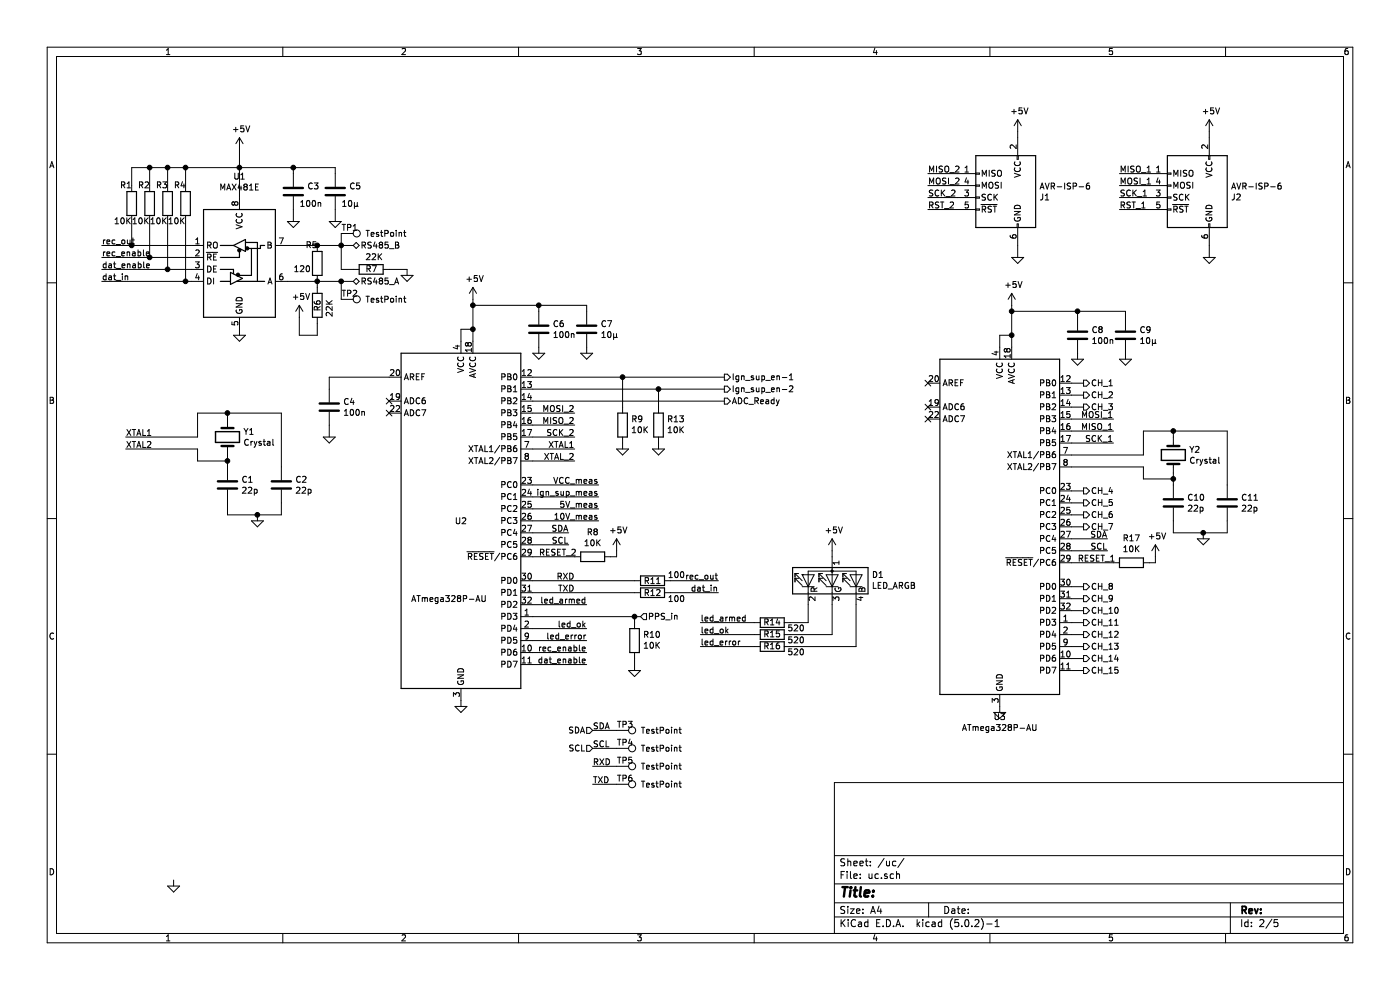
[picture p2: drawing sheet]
EESchema Schematic File Version 4
LIBS:zuenanlage-cache
EELAYER 26 0
EELAYER END
$Descr A4 11693 8268
encoding utf-8
Sheet 2 5
Title ""
Date ""
Rev ""
Comp ""
Comment1 ""
Comment2 ""
Comment3 ""
Comment4 ""
$EndDescr
$Comp
L Connector:AVR-ISP-6 J2
U 1 1
P 10000 1650
F 0 "J2" H 9720 1654 50  0000 R CNN
F 1 "AVR-ISP-6" H 9720 1745 50  0000 R CNN
F 2 "" V 9750 1700 50  0001 C CNN
F 3 " ~" H 8725 1100 50  0001 C CNN
	1    10000 1650
	-1   0    0    -1  
$EndComp
Wire Wire Line
	9600 1750 9350 1750
Wire Wire Line
	9600 1650 9350 1650
Wire Wire Line
	9600 1550 9350 1550
Wire Wire Line
	9600 1450 9350 1450
Text Label 9350 1450 0    50   ~ 0
MISO_1
Text Label 9350 1550 0    50   ~ 0
MOSI_1
Text Label 9350 1650 0    50   ~ 0
SCK_1
Text Label 9350 1750 0    50   ~ 0
RST_1
$Comp
L power:+5V #PWR027
U 1 1
P 10100 1100
F 0 "#PWR027" H 10100 950 50  0001 C CNN
F 1 "+5V" H 10115 1273 50  0000 C CNN
F 2 "" H 10100 1100 50  0001 C CNN
F 3 "" H 10100 1100 50  0001 C CNN
	1    10100 1100
	1    0    0    -1  
$EndComp
Wire Wire Line
	10100 1100 10100 1150
Wire Wire Line
	10100 2050 10100 2150
$Comp
L Connector:AVR-ISP-6 J1
U 1 1
P 8400 1650
F 0 "J1" H 8120 1654 50  0000 R CNN
F 1 "AVR-ISP-6" H 8120 1745 50  0000 R CNN
F 2 "" V 8150 1700 50  0001 C CNN
F 3 " ~" H 7125 1100 50  0001 C CNN
	1    8400 1650
	-1   0    0    -1  
$EndComp
Wire Wire Line
	8000 1750 7750 1750
Wire Wire Line
	8000 1650 7750 1650
Wire Wire Line
	8000 1550 7750 1550
Wire Wire Line
	8000 1450 7750 1450
Text Label 7750 1450 0    50   ~ 0
MISO_2
Text Label 7750 1550 0    50   ~ 0
MOSI_2
Text Label 7750 1650 0    50   ~ 0
SCK_2
Text Label 7750 1750 0    50   ~ 0
RST_2
$Comp
L power:+5V #PWR021
U 1 1
P 8500 1100
F 0 "#PWR021" H 8500 950 50  0001 C CNN
F 1 "+5V" H 8515 1273 50  0000 C CNN
F 2 "" H 8500 1100 50  0001 C CNN
F 3 "" H 8500 1100 50  0001 C CNN
	1    8500 1100
	1    0    0    -1  
$EndComp
Wire Wire Line
	8500 1100 8500 1150
$Comp
L daisy:GND #PWR022
U 1 1
P 8500 2150
F 0 "#PWR022" H 8500 2150 30  0001 C CNN
F 1 "GND" H 8500 2080 30  0001 C CNN
F 2 "" H 8500 2150 60  0000 C CNN
F 3 "" H 8500 2150 60  0000 C CNN
	1    8500 2150
	1    0    0    -1  
$EndComp
Wire Wire Line
	8500 2050 8500 2150
$Comp
L MCU_Microchip_ATmega:ATmega328P-AU U3
U 1 1
P 8350 4400
F 0 "U3" H 8350 2814 50  0000 C CNN
F 1 "ATmega328P-AU" H 8350 2723 50  0000 C CNN
F 2 "Package_QFP:TQFP-32_7x7mm_P0.8mm" H 8350 4400 50  0001 C CIN
F 3 "http://ww1.microchip.com/downloads/en/DeviceDoc/ATmega328_P%20AVR%20MCU%20with%20picoPower%20Technology%20Data%20Sheet%2040001984A.pdf" H 8350 4400 50  0001 C CNN
	1    8350 4400
	1    0    0    -1  
$EndComp
$Comp
L Device:Crystal Y2
U 1 1
P 9800 3800
F 0 "Y2" V 9754 3931 50  0000 L CNN
F 1 "Crystal" V 9845 3931 50  0000 L CNN
F 2 "" H 9800 3800 50  0001 C CNN
F 3 "~" H 9800 3800 50  0001 C CNN
	1    9800 3800
	0    1    1    0   
$EndComp
$Comp
L Device:C C10
U 1 1
P 9800 4200
F 0 "C10" H 9915 4246 50  0000 L CNN
F 1 "22p" H 9915 4155 50  0000 L CNN
F 2 "" H 9838 4050 50  0001 C CNN
F 3 "~" H 9800 4200 50  0001 C CNN
	1    9800 4200
	1    0    0    -1  
$EndComp
$Comp
L Device:C C11
U 1 1
P 10250 4200
F 0 "C11" H 10365 4246 50  0000 L CNN
F 1 "22p" H 10365 4155 50  0000 L CNN
F 2 "" H 10288 4050 50  0001 C CNN
F 3 "~" H 10250 4200 50  0001 C CNN
	1    10250 4200
	1    0    0    -1  
$EndComp
Wire Wire Line
	9800 3950 9800 4000
Wire Wire Line
	9800 4350 9800 4450
Wire Wire Line
	9800 4450 10050 4450
Wire Wire Line
	10250 4450 10250 4350
Wire Wire Line
	9800 3650 9800 3600
Wire Wire Line
	9800 3600 10250 3600
Wire Wire Line
	10250 3600 10250 4050
Wire Wire Line
	8950 3800 9550 3800
Wire Wire Line
	9550 3800 9550 3600
Wire Wire Line
	9550 3600 9800 3600
Connection ~ 9800 3600
Wire Wire Line
	8950 3900 9550 3900
Wire Wire Line
	9550 3900 9550 4000
Wire Wire Line
	9550 4000 9800 4000
Connection ~ 9800 4000
Wire Wire Line
	9800 4000 9800 4050
$Comp
L daisy:GND #PWR026
U 1 1
P 10050 4500
F 0 "#PWR026" H 10050 4500 30  0001 C CNN
F 1 "GND" H 10050 4430 30  0001 C CNN
F 2 "" H 10050 4500 60  0000 C CNN
F 3 "" H 10050 4500 60  0000 C CNN
	1    10050 4500
	1    0    0    -1  
$EndComp
Wire Wire Line
	10050 4500 10050 4450
Connection ~ 10050 4450
Wire Wire Line
	10050 4450 10250 4450
Wire Wire Line
	8950 3700 9300 3700
Wire Wire Line
	8950 3600 9300 3600
Wire Wire Line
	8950 3500 9300 3500
Text Label 9300 3500 2    50   ~ 0
MOSI_1
Text Label 9300 3600 2    50   ~ 0
MISO_1
Text Label 9300 3700 2    50   ~ 0
SCK_1
$Comp
L daisy:GND #PWR028
U 1 1
P 10100 2150
F 0 "#PWR028" H 10100 2150 30  0001 C CNN
F 1 "GND" H 10100 2080 30  0001 C CNN
F 2 "" H 10100 2150 60  0000 C CNN
F 3 "" H 10100 2150 60  0000 C CNN
	1    10100 2150
	1    0    0    -1  
$EndComp
$Comp
L Device:R R17
U 1 1
P 9450 4700
F 0 "R17" V 9243 4700 50  0000 C CNN
F 1 "10K" V 9334 4700 50  0000 C CNN
F 2 "" V 9380 4700 50  0001 C CNN
F 3 "~" H 9450 4700 50  0001 C CNN
	1    9450 4700
	0    1    1    0   
$EndComp
Wire Wire Line
	8950 4700 9300 4700
Text Label 9000 4700 0    50   ~ 0
RESET_1
$Comp
L power:+5V #PWR025
U 1 1
P 9650 4650
F 0 "#PWR025" H 9650 4500 50  0001 C CNN
F 1 "+5V" H 9665 4823 50  0000 C CNN
F 2 "" H 9650 4650 50  0001 C CNN
F 3 "" H 9650 4650 50  0001 C CNN
	1    9650 4650
	1    0    0    -1  
$EndComp
Wire Wire Line
	9600 4700 9650 4700
Wire Wire Line
	9650 4700 9650 4650
Wire Wire Line
	8950 4600 9250 4600
Wire Wire Line
	8950 4500 9250 4500
Text Label 9250 4500 2    50   ~ 0
SDA
Text Label 9250 4600 2    50   ~ 0
SCL
Text HLabel 9050 3200 2    50   Output ~ 0
CH_1
Wire Wire Line
	8950 3200 9050 3200
Text HLabel 9050 3300 2    50   Output ~ 0
CH_2
Text HLabel 9050 3400 2    50   Output ~ 0
CH_3
Text HLabel 9050 4100 2    50   Output ~ 0
CH_4
Text HLabel 9050 4200 2    50   Output ~ 0
CH_5
Text HLabel 9050 4300 2    50   Output ~ 0
CH_6
Text HLabel 9050 4400 2    50   Output ~ 0
CH_7
Text HLabel 9050 4900 2    50   Output ~ 0
CH_8
Text HLabel 9050 5000 2    50   Output ~ 0
CH_9
Text HLabel 9050 5100 2    50   Output ~ 0
CH_10
Text HLabel 9050 5200 2    50   Output ~ 0
CH_11
Text HLabel 9050 5300 2    50   Output ~ 0
CH_12
Text HLabel 9050 5400 2    50   Output ~ 0
CH_13
Text HLabel 9050 5500 2    50   Output ~ 0
CH_14
Text HLabel 9050 5600 2    50   Output ~ 0
CH_15
Wire Wire Line
	8950 5600 9050 5600
Wire Wire Line
	9050 5500 8950 5500
Wire Wire Line
	8950 5400 9050 5400
Wire Wire Line
	8950 5300 9050 5300
Wire Wire Line
	8950 5200 9050 5200
Wire Wire Line
	8950 5100 9050 5100
Wire Wire Line
	8950 5000 9050 5000
Wire Wire Line
	8950 4900 9050 4900
Wire Wire Line
	8950 4400 9050 4400
Wire Wire Line
	8950 4300 9050 4300
Wire Wire Line
	8950 4200 9050 4200
Wire Wire Line
	8950 4100 9050 4100
Wire Wire Line
	8950 3400 9050 3400
Wire Wire Line
	8950 3300 9050 3300
NoConn ~ 7750 3200
Wire Wire Line
	8350 2900 8350 2800
Wire Wire Line
	8350 2800 8450 2800
Wire Wire Line
	8450 2800 8450 2900
Wire Wire Line
	8450 2800 8450 2600
Connection ~ 8450 2800
$Comp
L Device:C C8
U 1 1
P 9000 2800
F 0 "C8" H 9115 2846 50  0000 L CNN
F 1 "100n" H 9115 2755 50  0000 L CNN
F 2 "" H 9038 2650 50  0001 C CNN
F 3 "~" H 9000 2800 50  0001 C CNN
	1    9000 2800
	1    0    0    -1  
$EndComp
$Comp
L Device:C C9
U 1 1
P 9400 2800
F 0 "C9" H 9515 2846 50  0000 L CNN
F 1 "10µ" H 9515 2755 50  0000 L CNN
F 2 "" H 9438 2650 50  0001 C CNN
F 3 "~" H 9400 2800 50  0001 C CNN
	1    9400 2800
	1    0    0    -1  
$EndComp
Wire Wire Line
	9000 2650 9000 2600
Connection ~ 9000 2600
Wire Wire Line
	9400 2600 9400 2650
Wire Wire Line
	9000 2600 9400 2600
$Comp
L daisy:GND #PWR023
U 1 1
P 9000 3000
F 0 "#PWR023" H 9000 3000 30  0001 C CNN
F 1 "GND" H 9000 2930 30  0001 C CNN
F 2 "" H 9000 3000 60  0000 C CNN
F 3 "" H 9000 3000 60  0000 C CNN
	1    9000 3000
	1    0    0    -1  
$EndComp
$Comp
L daisy:GND #PWR024
U 1 1
P 9400 3000
F 0 "#PWR024" H 9400 3000 30  0001 C CNN
F 1 "GND" H 9400 2930 30  0001 C CNN
F 2 "" H 9400 3000 60  0000 C CNN
F 3 "" H 9400 3000 60  0000 C CNN
	1    9400 3000
	1    0    0    -1  
$EndComp
Wire Wire Line
	9000 2950 9000 3000
Wire Wire Line
	9400 2950 9400 3000
$Comp
L power:+5V #PWR020
U 1 1
P 8450 2550
F 0 "#PWR020" H 8450 2400 50  0001 C CNN
F 1 "+5V" H 8465 2723 50  0000 C CNN
F 2 "" H 8450 2550 50  0001 C CNN
F 3 "" H 8450 2550 50  0001 C CNN
	1    8450 2550
	1    0    0    -1  
$EndComp
Wire Wire Line
	8450 2600 9000 2600
Wire Wire Line
	8450 2550 8450 2600
Connection ~ 8450 2600
$Comp
L daisy:GND #PWR019
U 1 1
P 8350 5950
F 0 "#PWR019" H 8350 5950 30  0001 C CNN
F 1 "GND" H 8350 5880 30  0001 C CNN
F 2 "" H 8350 5950 60  0000 C CNN
F 3 "" H 8350 5950 60  0000 C CNN
	1    8350 5950
	1    0    0    -1  
$EndComp
Wire Wire Line
	8350 5900 8350 5950
NoConn ~ 7750 3400
NoConn ~ 7750 3500
$Comp
L Device:Crystal Y1
U 1 1
P 1900 3650
F 0 "Y1" V 1854 3781 50  0000 L CNN
F 1 "Crystal" V 1945 3781 50  0000 L CNN
F 2 "" H 1900 3650 50  0001 C CNN
F 3 "~" H 1900 3650 50  0001 C CNN
	1    1900 3650
	0    1    1    0   
$EndComp
$Comp
L Device:C C1
U 1 1
P 1900 4050
F 0 "C1" H 2015 4096 50  0000 L CNN
F 1 "22p" H 2015 4005 50  0000 L CNN
F 2 "" H 1938 3900 50  0001 C CNN
F 3 "~" H 1900 4050 50  0001 C CNN
	1    1900 4050
	1    0    0    -1  
$EndComp
$Comp
L Device:C C2
U 1 1
P 2350 4050
F 0 "C2" H 2465 4096 50  0000 L CNN
F 1 "22p" H 2465 4005 50  0000 L CNN
F 2 "" H 2388 3900 50  0001 C CNN
F 3 "~" H 2350 4050 50  0001 C CNN
	1    2350 4050
	1    0    0    -1  
$EndComp
Wire Wire Line
	1900 3800 1900 3850
Wire Wire Line
	1900 4200 1900 4300
Wire Wire Line
	1900 4300 2150 4300
Wire Wire Line
	2350 4300 2350 4200
Wire Wire Line
	1900 3500 1900 3450
Wire Wire Line
	1900 3450 2350 3450
Wire Wire Line
	2350 3450 2350 3900
Wire Wire Line
	1050 3650 1650 3650
Wire Wire Line
	1650 3650 1650 3450
Wire Wire Line
	1650 3450 1900 3450
Connection ~ 1900 3450
Wire Wire Line
	1050 3750 1650 3750
Wire Wire Line
	1650 3750 1650 3850
Wire Wire Line
	1650 3850 1900 3850
Connection ~ 1900 3850
Wire Wire Line
	1900 3850 1900 3900
$Comp
L daisy:GND #PWR04
U 1 1
P 2150 4350
F 0 "#PWR04" H 2150 4350 30  0001 C CNN
F 1 "GND" H 2150 4280 30  0001 C CNN
F 2 "" H 2150 4350 60  0000 C CNN
F 3 "" H 2150 4350 60  0000 C CNN
	1    2150 4350
	1    0    0    -1  
$EndComp
Wire Wire Line
	2150 4350 2150 4300
Connection ~ 2150 4300
Wire Wire Line
	2150 4300 2350 4300
Wire Wire Line
	4450 3650 4800 3650
Wire Wire Line
	4450 3550 4800 3550
Wire Wire Line
	4450 3450 4800 3450
Text Label 4800 3450 2    50   ~ 0
MOSI_2
Text Label 4800 3550 2    50   ~ 0
MISO_2
Text Label 4800 3650 2    50   ~ 0
SCK_2
$Comp
L Device:R R8
U 1 1
P 4950 4650
F 0 "R8" V 4743 4650 50  0000 C CNN
F 1 "10K" V 4834 4650 50  0000 C CNN
F 2 "" V 4880 4650 50  0001 C CNN
F 3 "~" H 4950 4650 50  0001 C CNN
	1    4950 4650
	0    1    1    0   
$EndComp
Wire Wire Line
	4450 4650 4800 4650
Text Label 4500 4650 0    50   ~ 0
RESET_2
$Comp
L power:+5V #PWR014
U 1 1
P 5150 4600
F 0 "#PWR014" H 5150 4450 50  0001 C CNN
F 1 "+5V" H 5165 4773 50  0000 C CNN
F 2 "" H 5150 4600 50  0001 C CNN
F 3 "" H 5150 4600 50  0001 C CNN
	1    5150 4600
	1    0    0    -1  
$EndComp
Wire Wire Line
	5100 4650 5150 4650
Wire Wire Line
	5150 4650 5150 4600
Wire Wire Line
	4450 4550 4750 4550
Wire Wire Line
	4450 4450 4750 4450
Text Label 4750 4450 2    50   ~ 0
SDA
Text Label 4750 4550 2    50   ~ 0
SCL
Text HLabel 6050 3150 2    50   Output ~ 0
Ign_sup_en-1
Text HLabel 6050 3250 2    50   Output ~ 0
Ign_sup_en-2
Text HLabel 5350 5150 2    50   Input ~ 0
PPS_in
Wire Wire Line
	3850 2850 3850 2750
Wire Wire Line
	3850 2750 3950 2750
Wire Wire Line
	3950 2750 3950 2850
Wire Wire Line
	3950 2750 3950 2550
Connection ~ 3950 2750
$Comp
L Device:C C6
U 1 1
P 4500 2750
F 0 "C6" H 4615 2796 50  0000 L CNN
F 1 "100n" H 4615 2705 50  0000 L CNN
F 2 "" H 4538 2600 50  0001 C CNN
F 3 "~" H 4500 2750 50  0001 C CNN
	1    4500 2750
	1    0    0    -1  
$EndComp
$Comp
L Device:C C7
U 1 1
P 4900 2750
F 0 "C7" H 5015 2796 50  0000 L CNN
F 1 "10µ" H 5015 2705 50  0000 L CNN
F 2 "" H 4938 2600 50  0001 C CNN
F 3 "~" H 4900 2750 50  0001 C CNN
	1    4900 2750
	1    0    0    -1  
$EndComp
Wire Wire Line
	4500 2600 4500 2550
Connection ~ 4500 2550
Wire Wire Line
	4900 2550 4900 2600
Wire Wire Line
	4500 2550 4900 2550
$Comp
L daisy:GND #PWR012
U 1 1
P 4500 2950
F 0 "#PWR012" H 4500 2950 30  0001 C CNN
F 1 "GND" H 4500 2880 30  0001 C CNN
F 2 "" H 4500 2950 60  0000 C CNN
F 3 "" H 4500 2950 60  0000 C CNN
	1    4500 2950
	1    0    0    -1  
$EndComp
$Comp
L daisy:GND #PWR013
U 1 1
P 4900 2950
F 0 "#PWR013" H 4900 2950 30  0001 C CNN
F 1 "GND" H 4900 2880 30  0001 C CNN
F 2 "" H 4900 2950 60  0000 C CNN
F 3 "" H 4900 2950 60  0000 C CNN
	1    4900 2950
	1    0    0    -1  
$EndComp
Wire Wire Line
	4500 2900 4500 2950
Wire Wire Line
	4900 2900 4900 2950
$Comp
L power:+5V #PWR011
U 1 1
P 3950 2500
F 0 "#PWR011" H 3950 2350 50  0001 C CNN
F 1 "+5V" H 3965 2673 50  0000 C CNN
F 2 "" H 3950 2500 50  0001 C CNN
F 3 "" H 3950 2500 50  0001 C CNN
	1    3950 2500
	1    0    0    -1  
$EndComp
Wire Wire Line
	3950 2550 4500 2550
Wire Wire Line
	3950 2500 3950 2550
Connection ~ 3950 2550
$Comp
L daisy:GND #PWR010
U 1 1
P 3850 5900
F 0 "#PWR010" H 3850 5900 30  0001 C CNN
F 1 "GND" H 3850 5830 30  0001 C CNN
F 2 "" H 3850 5900 60  0000 C CNN
F 3 "" H 3850 5900 60  0000 C CNN
	1    3850 5900
	1    0    0    -1  
$EndComp
Wire Wire Line
	3850 5850 3850 5900
NoConn ~ 3250 3350
NoConn ~ 3250 3450
Text HLabel 6050 3350 2    50   Output ~ 0
ADC_Ready
Text Label 1050 3650 0    50   ~ 0
XTAL1
Text Label 1050 3750 0    50   ~ 0
XTAL2
Wire Wire Line
	4450 3750 4800 3750
Wire Wire Line
	4450 3850 4800 3850
Text Label 4800 3750 2    50   ~ 0
XTAL1
Text Label 4800 3850 2    50   ~ 0
XTAL_2
$Comp
L Device:R R9
U 1 1
P 5200 3550
F 0 "R9" H 5130 3504 50  0000 R CNN
F 1 "10K" H 5130 3595 50  0000 R CNN
F 2 "" V 5130 3550 50  0001 C CNN
F 3 "~" H 5200 3550 50  0001 C CNN
	1    5200 3550
	-1   0    0    1   
$EndComp
$Comp
L Device:R R13
U 1 1
P 5500 3550
F 0 "R13" H 5430 3504 50  0000 R CNN
F 1 "10K" H 5430 3595 50  0000 R CNN
F 2 "" V 5430 3550 50  0001 C CNN
F 3 "~" H 5500 3550 50  0001 C CNN
	1    5500 3550
	-1   0    0    1   
$EndComp
Wire Wire Line
	4450 3150 5200 3150
Wire Wire Line
	5200 3400 5200 3150
Connection ~ 5200 3150
Wire Wire Line
	5200 3150 6050 3150
Wire Wire Line
	5500 3400 5500 3250
Wire Wire Line
	4450 3250 5500 3250
Connection ~ 5500 3250
Wire Wire Line
	5500 3250 6050 3250
$Comp
L daisy:GND #PWR015
U 1 1
P 5200 3750
F 0 "#PWR015" H 5200 3750 30  0001 C CNN
F 1 "GND" H 5200 3680 30  0001 C CNN
F 2 "" H 5200 3750 60  0000 C CNN
F 3 "" H 5200 3750 60  0000 C CNN
	1    5200 3750
	1    0    0    -1  
$EndComp
$Comp
L daisy:GND #PWR017
U 1 1
P 5500 3750
F 0 "#PWR017" H 5500 3750 30  0001 C CNN
F 1 "GND" H 5500 3680 30  0001 C CNN
F 2 "" H 5500 3750 60  0000 C CNN
F 3 "" H 5500 3750 60  0000 C CNN
	1    5500 3750
	1    0    0    -1  
$EndComp
Wire Wire Line
	5500 3700 5500 3750
Wire Wire Line
	5200 3700 5200 3750
$Comp
L Device:R R10
U 1 1
P 5300 5350
F 0 "R10" H 5230 5304 50  0000 R CNN
F 1 "10K" H 5230 5395 50  0000 R CNN
F 2 "" V 5230 5350 50  0001 C CNN
F 3 "~" H 5300 5350 50  0001 C CNN
	1    5300 5350
	-1   0    0    1   
$EndComp
$Comp
L daisy:GND #PWR016
U 1 1
P 5300 5600
F 0 "#PWR016" H 5300 5600 30  0001 C CNN
F 1 "GND" H 5300 5530 30  0001 C CNN
F 2 "" H 5300 5600 60  0000 C CNN
F 3 "" H 5300 5600 60  0000 C CNN
	1    5300 5600
	1    0    0    -1  
$EndComp
Wire Wire Line
	5300 5150 5300 5200
Wire Wire Line
	4450 5150 5300 5150
Wire Wire Line
	5300 5600 5300 5500
Wire Wire Line
	5350 5150 5300 5150
Connection ~ 5300 5150
Text Label 5000 4050 2    50   ~ 0
VCC_meas
Text Label 5000 4150 2    50   ~ 0
ign_sup_meas
Text Label 5000 4250 2    50   ~ 0
5V_meas
Text Label 5000 4350 2    50   ~ 0
10V_meas
Wire Wire Line
	4450 4350 5000 4350
Wire Wire Line
	4450 4250 5000 4250
Wire Wire Line
	4450 4150 5000 4150
Wire Wire Line
	4450 4050 5000 4050
Text Label 4900 5050 2    50   ~ 0
led_armed
Text Label 4900 5250 2    50   ~ 0
led_ok
Text Label 4900 5350 2    50   ~ 0
led_error
Wire Wire Line
	4450 5050 4900 5050
Wire Wire Line
	4450 5250 4900 5250
Wire Wire Line
	4450 5350 4900 5350
$Comp
L Device:LED_ARGB D1
U 1 1
P 6950 4850
F 0 "D1" V 6996 4520 50  0000 R CNN
F 1 "LED_ARGB" V 6905 4520 50  0000 R CNN
F 2 "" H 6950 4800 50  0001 C CNN
F 3 "~" H 6950 4800 50  0001 C CNN
	1    6950 4850
	0    -1   -1   0   
$EndComp
Wire Wire Line
	6750 5050 6750 5200
Wire Wire Line
	6750 5200 6600 5200
Wire Wire Line
	6950 5050 6950 5300
Wire Wire Line
	6950 5300 6600 5300
Wire Wire Line
	7150 5050 7150 5400
Wire Wire Line
	7150 5400 6600 5400
$Comp
L Device:R R14
U 1 1
P 6450 5200
F 0 "R14" V 6450 5200 50  0000 C CNN
F 1 "520" V 6400 5000 50  0000 C CNN
F 2 "" V 6380 5200 50  0001 C CNN
F 3 "~" H 6450 5200 50  0001 C CNN
	1    6450 5200
	0    -1   -1   0   
$EndComp
$Comp
L Device:R R15
U 1 1
P 6450 5300
F 0 "R15" V 6450 5300 50  0000 C CNN
F 1 "520" V 6400 5100 50  0000 C CNN
F 2 "" V 6380 5300 50  0001 C CNN
F 3 "~" H 6450 5300 50  0001 C CNN
	1    6450 5300
	0    -1   -1   0   
$EndComp
$Comp
L Device:R R16
U 1 1
P 6450 5400
F 0 "R16" V 6450 5400 50  0000 C CNN
F 1 "520" V 6400 5200 50  0000 C CNN
F 2 "" V 6380 5400 50  0001 C CNN
F 3 "~" H 6450 5400 50  0001 C CNN
	1    6450 5400
	0    -1   -1   0   
$EndComp
$Comp
L power:+5V #PWR018
U 1 1
P 6950 4600
F 0 "#PWR018" H 6950 4450 50  0001 C CNN
F 1 "+5V" H 6965 4773 50  0000 C CNN
F 2 "" H 6950 4600 50  0001 C CNN
F 3 "" H 6950 4600 50  0001 C CNN
	1    6950 4600
	1    0    0    -1  
$EndComp
Wire Wire Line
	6950 4600 6950 4650
Wire Wire Line
	6300 5200 5850 5200
Wire Wire Line
	6300 5300 5850 5300
Wire Wire Line
	6300 5400 5850 5400
Text Label 5850 5200 0    50   ~ 0
led_armed
Text Label 5850 5300 0    50   ~ 0
led_ok
Text Label 5850 5400 0    50   ~ 0
led_error
Wire Wire Line
	4450 5450 4900 5450
Wire Wire Line
	4450 5550 4900 5550
$Comp
L Connector:TestPoint TP3
U 1 1
P 5150 6100
F 0 "TP3" V 5100 6100 50  0000 L CNN
F 1 "TestPoint" V 5150 6300 50  0000 L CNN
F 2 "" H 5350 6100 50  0001 C CNN
F 3 "~" H 5350 6100 50  0001 C CNN
	1    5150 6100
	0    1    1    0   
$EndComp
$Comp
L Connector:TestPoint TP4
U 1 1
P 5150 6250
F 0 "TP4" V 5100 6250 50  0000 L CNN
F 1 "TestPoint" V 5150 6450 50  0000 L CNN
F 2 "" H 5350 6250 50  0001 C CNN
F 3 "~" H 5350 6250 50  0001 C CNN
	1    5150 6250
	0    1    1    0   
$EndComp
Wire Wire Line
	5150 6100 4950 6100
Wire Wire Line
	5150 6250 4950 6250
Text Label 4950 6100 0    50   ~ 0
SDA
Text Label 4950 6250 0    50   ~ 0
SCL
$Comp
L Connector:TestPoint TP5
U 1 1
P 5150 6400
F 0 "TP5" V 5100 6400 50  0000 L CNN
F 1 "TestPoint" V 5150 6600 50  0000 L CNN
F 2 "" H 5350 6400 50  0001 C CNN
F 3 "~" H 5350 6400 50  0001 C CNN
	1    5150 6400
	0    1    1    0   
$EndComp
$Comp
L Connector:TestPoint TP6
U 1 1
P 5150 6550
F 0 "TP6" V 5100 6550 50  0000 L CNN
F 1 "TestPoint" V 5150 6750 50  0000 L CNN
F 2 "" H 5350 6550 50  0001 C CNN
F 3 "~" H 5350 6550 50  0001 C CNN
	1    5150 6550
	0    1    1    0   
$EndComp
Wire Wire Line
	5150 6400 4950 6400
Wire Wire Line
	5150 6550 4950 6550
Text Label 4950 6400 0    50   ~ 0
RXD
Text Label 4950 6550 0    50   ~ 0
TXD
Text HLabel 2950 2050 2    50   BiDi ~ 0
RS485_B
Text HLabel 2950 2350 2    50   BiDi ~ 0
RS485_A
Wire Wire Line
	2000 1650 2000 1400
Wire Wire Line
	2800 1400 2800 1450
Wire Wire Line
	2000 1400 2000 1250
$Comp
L Device:C C5
U 1 1
P 2800 1600
F 0 "C5" H 2915 1646 50  0000 L CNN
F 1 "10µ" H 2850 1500 50  0000 L CNN
F 2 "" H 2838 1450 50  0001 C CNN
F 3 "~" H 2800 1600 50  0001 C CNN
	1    2800 1600
	1    0    0    -1  
$EndComp
$Comp
L Device:C C3
U 1 1
P 2450 1600
F 0 "C3" H 2565 1646 50  0000 L CNN
F 1 "100n" H 2500 1500 50  0000 L CNN
F 2 "" H 2488 1450 50  0001 C CNN
F 3 "~" H 2450 1600 50  0001 C CNN
	1    2450 1600
	1    0    0    -1  
$EndComp
$Comp
L daisy:GND #PWR05
U 1 1
P 2450 1850
F 0 "#PWR05" H 2450 1850 30  0001 C CNN
F 1 "GND" H 2450 1780 30  0001 C CNN
F 2 "" H 2450 1850 60  0000 C CNN
F 3 "" H 2450 1850 60  0000 C CNN
	1    2450 1850
	1    0    0    -1  
$EndComp
$Comp
L daisy:GND #PWR08
U 1 1
P 2800 1850
F 0 "#PWR08" H 2800 1850 30  0001 C CNN
F 1 "GND" H 2800 1780 30  0001 C CNN
F 2 "" H 2800 1850 60  0000 C CNN
F 3 "" H 2800 1850 60  0000 C CNN
	1    2800 1850
	1    0    0    -1  
$EndComp
Wire Wire Line
	2450 1450 2450 1400
Wire Wire Line
	2450 1750 2450 1850
Wire Wire Line
	2800 1750 2800 1850
Wire Wire Line
	2000 1400 2450 1400
Connection ~ 2000 1400
Connection ~ 2450 1400
Wire Wire Line
	2450 1400 2800 1400
$Comp
L daisy:GND #PWR01
U 1 1
P 1450 7400
F 0 "#PWR01" H 1450 7400 30  0001 C CNN
F 1 "GND" H 1450 7330 30  0001 C CNN
F 2 "" H 1450 7400 60  0000 C CNN
F 3 "" H 1450 7400 60  0000 C CNN
	1    1450 7400
	1    0    0    -1  
$EndComp
Wire Wire Line
	1450 7350 1450 7400
Wire Wire Line
	1600 2050 1100 2050
Wire Wire Line
	850  2350 1550 2350
Text Label 850  2050 0    50   ~ 0
rec_out
Text Label 850  2150 0    50   ~ 0
rec_enable
Text Label 850  2250 0    50   ~ 0
dat_enable
Text Label 850  2350 0    50   ~ 0
dat_in
$Comp
L Device:R R11
U 1 1
P 5450 4850
F 0 "R11" V 5450 4850 50  0000 C CNN
F 1 "100" V 5400 5050 50  0000 C CNN
F 2 "" V 5380 4850 50  0001 C CNN
F 3 "~" H 5450 4850 50  0001 C CNN
	1    5450 4850
	0    1    1    0   
$EndComp
$Comp
L Device:R R12
U 1 1
P 5450 4950
F 0 "R12" V 5450 4950 50  0000 C CNN
F 1 "100" V 5500 5150 50  0000 C CNN
F 2 "" V 5380 4950 50  0001 C CNN
F 3 "~" H 5450 4950 50  0001 C CNN
	1    5450 4950
	0    1    1    0   
$EndComp
Wire Wire Line
	4450 4850 5300 4850
Wire Wire Line
	4450 4950 5300 4950
Wire Wire Line
	5600 4850 6000 4850
Wire Wire Line
	5600 4950 6000 4950
Text Label 6000 4850 2    50   ~ 0
rec_out
Text Label 6000 4950 2    50   ~ 0
dat_in
Text Label 4800 4850 2    50   ~ 0
RXD
Text Label 4800 4950 2    50   ~ 0
TXD
Text Label 4900 5450 2    50   ~ 0
rec_enable
Text Label 4900 5550 2    50   ~ 0
dat_enable
$Comp
L power:+5V #PWR02
U 1 1
P 2000 1250
F 0 "#PWR02" H 2000 1100 50  0001 C CNN
F 1 "+5V" H 2015 1423 50  0000 C CNN
F 2 "" H 2000 1250 50  0001 C CNN
F 3 "" H 2000 1250 50  0001 C CNN
	1    2000 1250
	1    0    0    -1  
$EndComp
$Comp
L Device:C C4
U 1 1
P 2750 3400
F 0 "C4" H 2865 3446 50  0000 L CNN
F 1 "100n" H 2865 3355 50  0000 L CNN
F 2 "" H 2788 3250 50  0001 C CNN
F 3 "~" H 2750 3400 50  0001 C CNN
	1    2750 3400
	1    0    0    -1  
$EndComp
$Comp
L MCU_Microchip_ATmega:ATmega328P-AU U2
U 1 1
P 3850 4350
F 0 "U2" H 3850 4350 50  0000 C CNN
F 1 "ATmega328P-AU" H 3750 3700 50  0000 C CNN
F 2 "Package_QFP:TQFP-32_7x7mm_P0.8mm" H 3850 4350 50  0001 C CIN
F 3 "http://ww1.microchip.com/downloads/en/DeviceDoc/ATmega328_P%20AVR%20MCU%20with%20picoPower%20Technology%20Data%20Sheet%2040001984A.pdf" H 3850 4350 50  0001 C CNN
	1    3850 4350
	1    0    0    -1  
$EndComp
Wire Wire Line
	3250 3150 2750 3150
Wire Wire Line
	2750 3150 2750 3250
Wire Wire Line
	2750 3550 2750 3650
$Comp
L daisy:GND #PWR07
U 1 1
P 2750 3650
F 0 "#PWR07" H 2750 3650 30  0001 C CNN
F 1 "GND" H 2750 3580 30  0001 C CNN
F 2 "" H 2750 3650 60  0000 C CNN
F 3 "" H 2750 3650 60  0000 C CNN
	1    2750 3650
	1    0    0    -1  
$EndComp
$Comp
L daisy:GND #PWR03
U 1 1
P 2000 2800
F 0 "#PWR03" H 2000 2800 30  0001 C CNN
F 1 "GND" H 2000 2730 30  0001 C CNN
F 2 "" H 2000 2800 60  0000 C CNN
F 3 "" H 2000 2800 60  0000 C CNN
	1    2000 2800
	1    0    0    -1  
$EndComp
Wire Wire Line
	2000 2750 2000 2800
$Comp
L Connector:TestPoint TP1
U 1 1
P 2850 1950
F 0 "TP1" V 2800 1950 50  0000 L CNN
F 1 "TestPoint" V 2850 2150 50  0000 L CNN
F 2 "" H 3050 1950 50  0001 C CNN
F 3 "~" H 3050 1950 50  0001 C CNN
	1    2850 1950
	0    1    1    0   
$EndComp
$Comp
L Connector:TestPoint TP2
U 1 1
P 2850 2500
F 0 "TP2" V 2800 2500 50  0000 L CNN
F 1 "TestPoint" V 2850 2700 50  0000 L CNN
F 2 "" H 3050 2500 50  0001 C CNN
F 3 "~" H 3050 2500 50  0001 C CNN
	1    2850 2500
	0    1    1    0   
$EndComp
$Comp
L Device:R R2
U 1 1
P 1250 1700
F 0 "R2" H 1350 1550 50  0000 R CNN
F 1 "10K" H 1400 1850 50  0000 R CNN
F 2 "" V 1180 1700 50  0001 C CNN
F 3 "~" H 1250 1700 50  0001 C CNN
	1    1250 1700
	-1   0    0    1   
$EndComp
$Comp
L Device:R R3
U 1 1
P 1400 1700
F 0 "R3" H 1500 1550 50  0000 R CNN
F 1 "10K" H 1550 1850 50  0000 R CNN
F 2 "" V 1330 1700 50  0001 C CNN
F 3 "~" H 1400 1700 50  0001 C CNN
	1    1400 1700
	-1   0    0    1   
$EndComp
$Comp
L Device:R R4
U 1 1
P 1550 1700
F 0 "R4" H 1650 1550 50  0000 R CNN
F 1 "10K" H 1700 1850 50  0000 R CNN
F 2 "" V 1480 1700 50  0001 C CNN
F 3 "~" H 1550 1700 50  0001 C CNN
	1    1550 1700
	-1   0    0    1   
$EndComp
$Comp
L Interface_UART:MAX481E U1
U 1 1
P 2000 2150
F 0 "U1" H 2000 2828 50  0000 C CNN
F 1 "MAX481E" H 2000 2737 50  0000 C CNN
F 2 "" H 2000 1450 50  0001 C CNN
F 3 "https://datasheets.maximintegrated.com/en/ds/MAX1487E-MAX491E.pdf" H 2000 2200 50  0001 C CNN
	1    2000 2150
	1    0    0    -1  
$EndComp
$Comp
L Device:R R1
U 1 1
P 1100 1700
F 0 "R1" H 1200 1550 50  0000 R CNN
F 1 "10K" H 1250 1850 50  0000 R CNN
F 2 "" V 1030 1700 50  0001 C CNN
F 3 "~" H 1100 1700 50  0001 C CNN
	1    1100 1700
	-1   0    0    1   
$EndComp
Wire Wire Line
	1100 1850 1100 2050
Connection ~ 1100 2050
Wire Wire Line
	1100 2050 850  2050
Wire Wire Line
	1250 1850 1250 2150
Wire Wire Line
	850  2150 1250 2150
Connection ~ 1250 2150
Wire Wire Line
	1250 2150 1600 2150
Wire Wire Line
	1400 1850 1400 2250
Wire Wire Line
	850  2250 1400 2250
Connection ~ 1400 2250
Wire Wire Line
	1400 2250 1600 2250
Wire Wire Line
	1550 1850 1550 2350
Connection ~ 1550 2350
Wire Wire Line
	1550 2350 1600 2350
Wire Wire Line
	1100 1400 1100 1550
Wire Wire Line
	1250 1550 1250 1400
Wire Wire Line
	1100 1400 1250 1400
Connection ~ 1250 1400
Wire Wire Line
	1250 1400 1400 1400
Wire Wire Line
	1400 1550 1400 1400
Connection ~ 1400 1400
Wire Wire Line
	1400 1400 1550 1400
Wire Wire Line
	1550 1550 1550 1400
Connection ~ 1550 1400
Wire Wire Line
	1550 1400 2000 1400
$Comp
L Device:R R5
U 1 1
P 2650 2200
F 0 "R5" H 2750 2050 50  0000 R CNN
F 1 "120" H 2850 2250 50  0000 R CNN
F 2 "" V 2580 2200 50  0001 C CNN
F 3 "~" H 2650 2200 50  0001 C CNN
	1    2650 2200
	-1   0    0    1   
$EndComp
Wire Wire Line
	2400 2050 2650 2050
Connection ~ 2650 2050
Wire Wire Line
	2400 2350 2650 2350
Connection ~ 2650 2350
Wire Wire Line
	2650 2350 2850 2350
Wire Wire Line
	2850 2500 2850 2350
Connection ~ 2850 2350
Wire Wire Line
	2850 2350 2950 2350
Wire Wire Line
	2650 2050 2850 2050
Wire Wire Line
	2850 1950 2850 2050
Connection ~ 2850 2050
Wire Wire Line
	2850 2050 2950 2050
$Comp
L Device:R R7
U 1 1
P 3100 2250
F 0 "R7" V 3100 2300 50  0000 R CNN
F 1 "22K" V 3200 2300 50  0000 R CNN
F 2 "" V 3030 2250 50  0001 C CNN
F 3 "~" H 3100 2250 50  0001 C CNN
	1    3100 2250
	0    -1   -1   0   
$EndComp
$Comp
L daisy:GND #PWR09
U 1 1
P 3400 2300
F 0 "#PWR09" H 3400 2300 30  0001 C CNN
F 1 "GND" H 3400 2230 30  0001 C CNN
F 2 "" H 3400 2300 60  0000 C CNN
F 3 "" H 3400 2300 60  0000 C CNN
	1    3400 2300
	1    0    0    -1  
$EndComp
Wire Wire Line
	3400 2250 3400 2300
Wire Wire Line
	3250 2250 3400 2250
Wire Wire Line
	2950 2250 2850 2250
Wire Wire Line
	2850 2250 2850 2050
$Comp
L Device:R R6
U 1 1
P 2650 2550
F 0 "R6" V 2650 2600 50  0000 R CNN
F 1 "22K" V 2750 2600 50  0000 R CNN
F 2 "" V 2580 2550 50  0001 C CNN
F 3 "~" H 2650 2550 50  0001 C CNN
	1    2650 2550
	1    0    0    -1  
$EndComp
Wire Wire Line
	2650 2400 2650 2350
Wire Wire Line
	2650 2700 2650 2800
Wire Wire Line
	2650 2800 2500 2800
$Comp
L power:+5V #PWR06
U 1 1
P 2500 2650
F 0 "#PWR06" H 2500 2500 50  0001 C CNN
F 1 "+5V" H 2515 2823 50  0000 C CNN
F 2 "" H 2500 2650 50  0001 C CNN
F 3 "" H 2500 2650 50  0001 C CNN
	1    2500 2650
	1    0    0    -1  
$EndComp
Wire Wire Line
	2500 2650 2500 2800
Text HLabel 4950 6100 0    50   Input ~ 0
SDA
Text HLabel 4950 6250 0    50   Input ~ 0
SCL
Wire Wire Line
	4450 3350 6050 3350
$EndSCHEMATC
